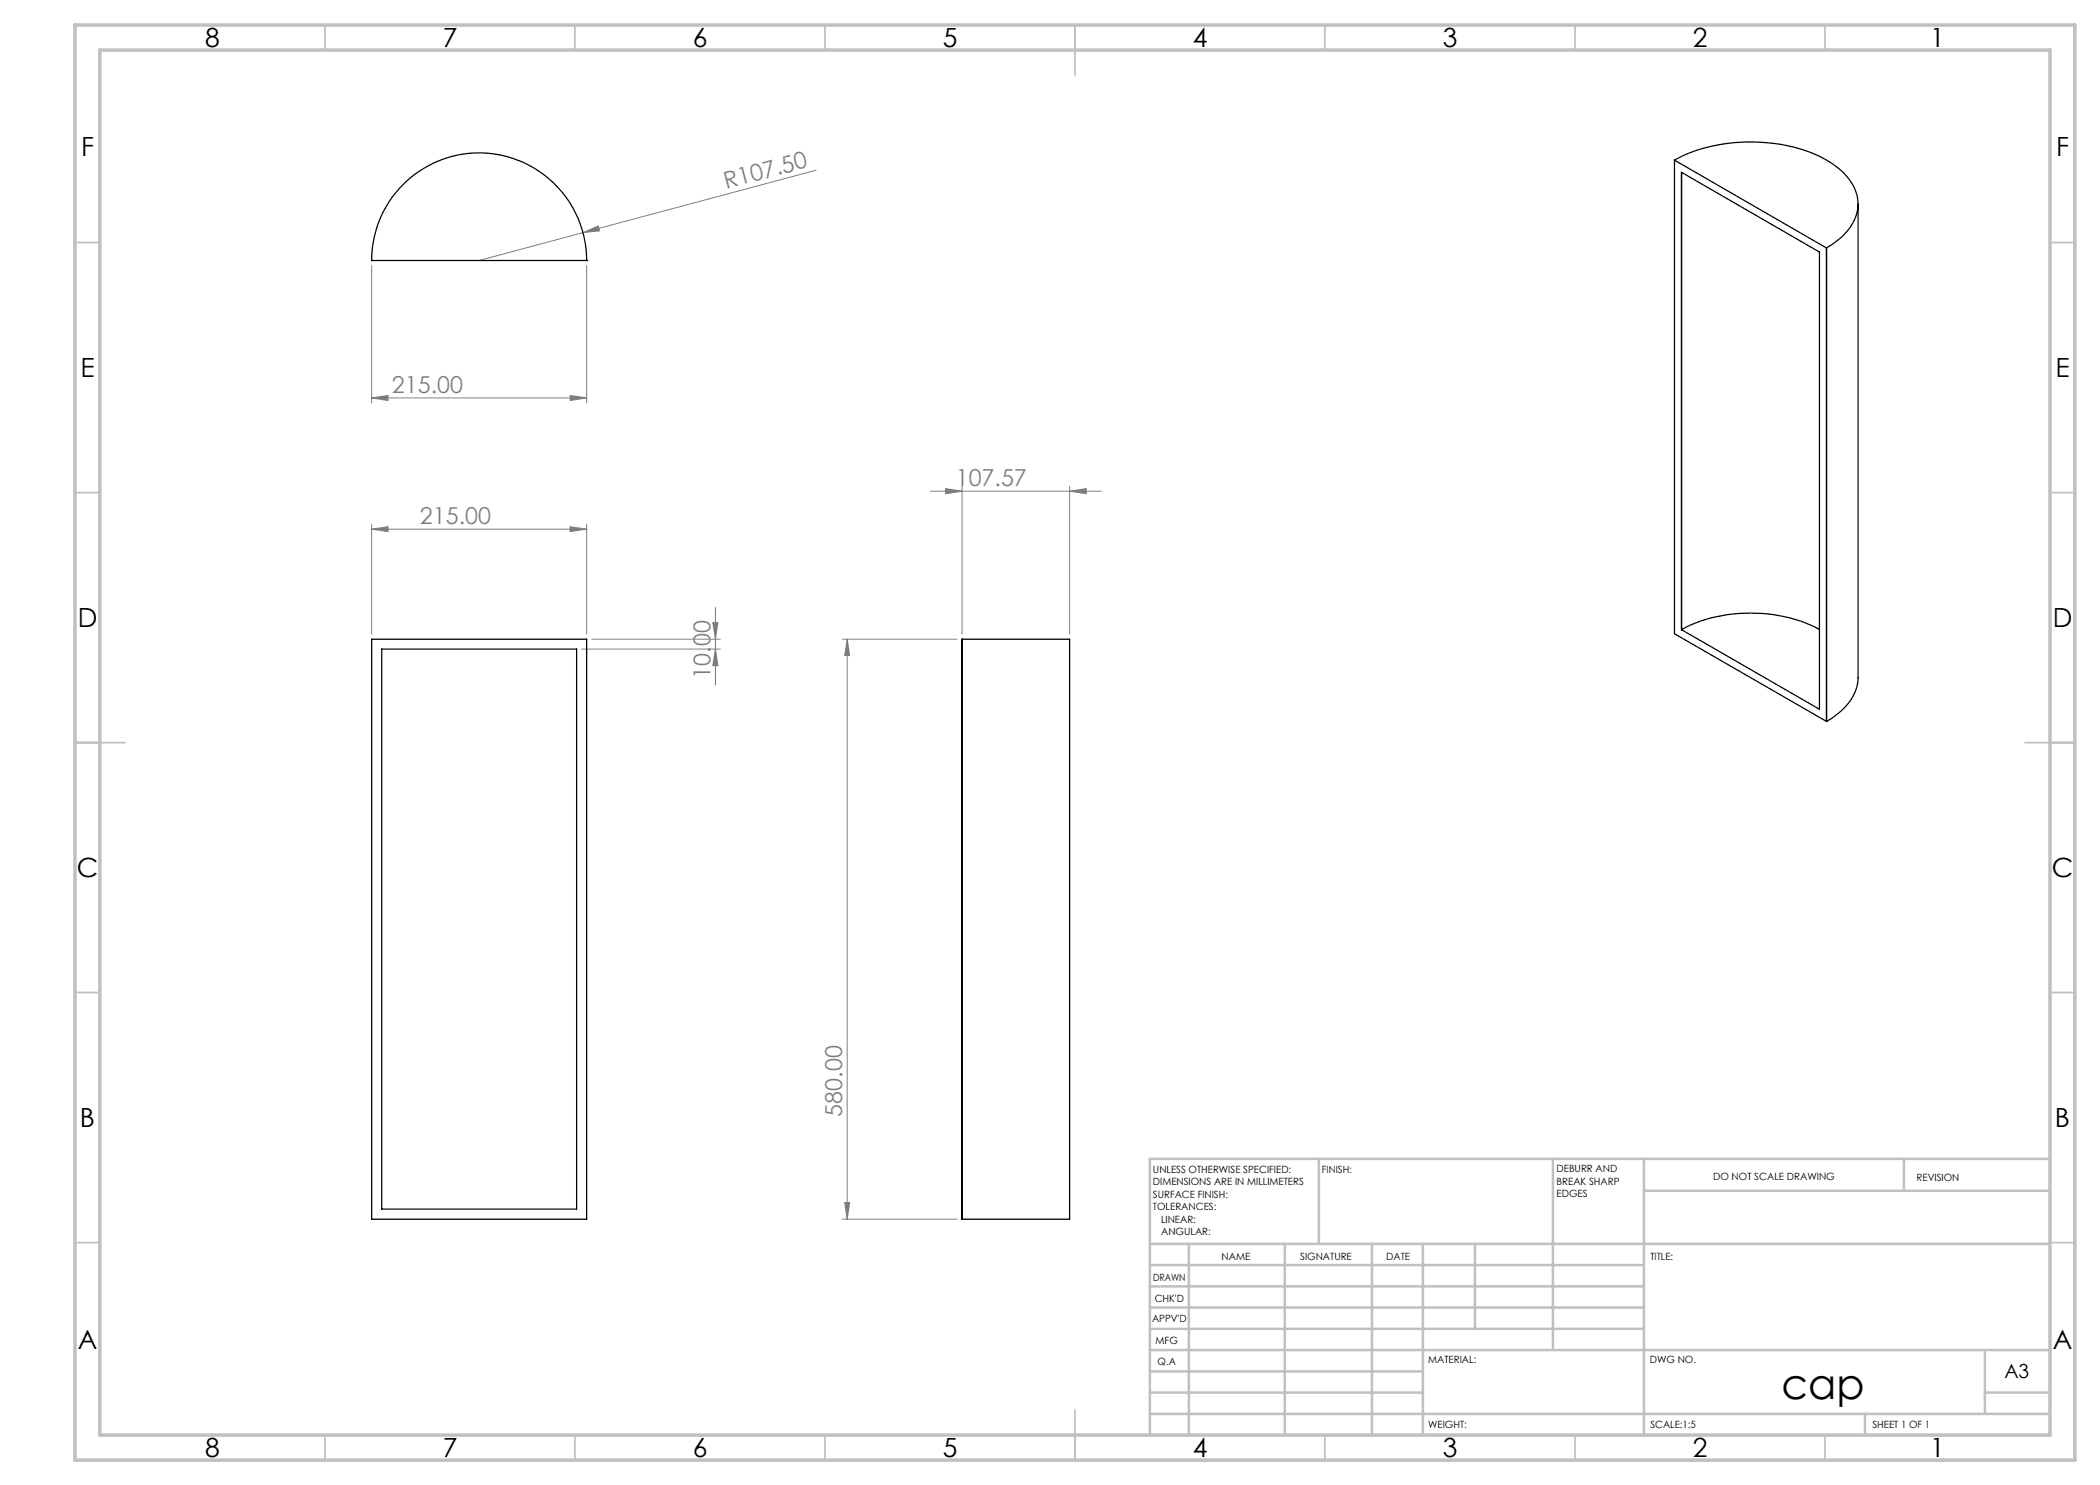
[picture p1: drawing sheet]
<svg xmlns="http://www.w3.org/2000/svg" width="420mm" height="297mm" viewBox="0 0 420 297" stroke-linecap="round" stroke-linejoin="round" font-family="sans-serif">
<g fill="none" stroke="#808080" stroke-width=".2">
<path d="M163.2 34l-67.4 18.1M74.3 53.1v27.5M116.6 46.5l3.1-1.3 .2 1zM117.3 53.1v27.5M74.3 79.6l3.3-.5v1zM74.3 79.6h43M114 79.1l3.3 .5-3.3 .5zM186.1 98.2h34.2M189.1 97.7l3.3 .5-3.3 .5zM192.4 97.3v29.5M213.9 98.2l3.3-.5v1zM213.9 97.3v29.5"/>
<path d="M74.3 105.8l3.3-.5v1zM74.3 104.8v22M74.3 105.8h43M114 105.3l3.3 .5-3.3 .5zM117.3 104.8v22M116.3 129.8h27.8M118.3 127.8h25.8M142.6 124.5h1l-.5 3.3zM143.1 121.5v15.5M143.1 129.8l.5 3.3h-1zM168.5 127.8h22.9M169.4 127.8v116"/>
<path d="M169.4 127.8l.5 3.3h-1zM168.5 243.8h22.9M168.9 240.5h1l-.5 3.3z"/>
</g>
<g fill="none" stroke="#c0c0c0" stroke-width=".35">
<path d="M65 5v5M115 5v5M165 5v5M215 5v10M265 5v5M315 5v5M365 5v5M15 48.5h5M410 48.5h5M15 98.5h5M410 98.5h5M15 148.5h10"/>
<path d="M405 148.5h10M15 198.5h5M410 198.5h5M15 248.5h5M410 248.5h5M65 287v5M115 287v5M165 287v5M215 282v10M265 287v5M315 287v5M365 287v5"/>
</g>
<g fill="none" stroke="#c0c0c0" stroke-width=".5">
<path d="M263.8 231.8v17M310.6 231.8v38.2M328.8 231.8v55.2M328.8 238.2h81.2M380.8 231.8v6.4M410 231.8h-180v55.2M230 248.8h180M230 257.3h98.8M230 253h98.8M237.8 248.8v38.2M257 248.8v38.2M274.4 248.8v38.2"/>
<path d="M284.6 248.8v38.2M295 248.8v17M230 265.8h98.8M230 261.5h98.8M230 278.5h54.6M230 274.3h54.6M230 270h180M397 278.5h13M397 270v12.8M230 282.8h180M373 282.8v4.2"/>
</g>
<path d="M15 5h400v287h-400zM20 10h390v277h-390z" fill="none" stroke="#c0c0c0" stroke-width=".7"/>
<g fill="#808080">
<path d="M116.6 46.5l3.1-1.3 .2 1z"/>
<path d="M114 105.3l3.3 .5-3.3 .5zM74.3 105.8l3.3-.5v1zM114 79.1l3.3 .5-3.3 .5zM74.3 79.6l3.3-.5v1zM213.9 98.2l3.3-.5v1zM189.1 97.7l3.3 .5-3.3 .5z"/>
<path d="M168.9 240.5h1l-.5 3.3zM169.4 127.8l.5 3.3h-1z"/>
<path d="M142.6 124.5h1l-.5 3.3zM143.1 129.8l.5 3.3h-1z"/>
</g>
<g fill="none" stroke="#000" stroke-width=".25">
<path d="M334.9 32h.1M334.9 32a33.9 33.9 0 0 1 26.1-1.9 16.9 16.9 0 0 1 9.7 7 7.9 7.9 0 0 1-1.7 9.6l-2 1.8-1.7 1.1v94.7M334.9 32v94.7l30.4 17.6M334.9 32l30.4 17.6M336.3 34.5l27.6 15.9v91.4l-27.6-15.9zM74.3 52.1h.1M74.3 52.1a21.5 21.5 0 0 1 21.5-21.5 21.5 21.5 0 0 1 21.5 21.5M74.3 52.1h43M117.3 52.1h.1M371.6 40.8v94.7a9.9 9.9 0 0 1-4.6 7.7l-1.7 1.1M74.3 127.8h43v116h-43zM76.3 129.8h39v112h-39z"/>
<path d="M192.4 127.8h21.5v116h-21.5M192.4 127.8v116M336.3 125.9h.1M363.9 125.9a30.9 30.9 0 0 0-26.7-.5l-.9 .5M365.3 144.3h.1"/>
</g>
<text font-size="8.5" x="356.3" y="279.7">cap</text>
<g font-size="5.3">
<text x="41" y="9.5">8</text>
<text x="88.5" y="9.5">7</text>
<text x="138.5" y="9.5">6</text>
<text x="188.5" y="9.5">5</text>
<text x="238.5" y="9.5">4</text>
<text x="288.5" y="9.5">3</text>
<text x="338.5" y="9.5">2</text>
<text x="386" y="9.5">1</text>
<text x="16.2" y="31.2">F</text>
<text x="411.2" y="31.2">F</text>
<text x="16.1" y="75.5">E</text>
<text x="411.1" y="75.5">E</text>
<text x="15.5" y="125.5">D</text>
<text x="410.5" y="125.5">D</text>
<text x="15.4" y="175.5">C</text>
<text x="410.4" y="175.5">C</text>
<text x="16" y="225.5">B</text>
<text x="411" y="225.5">B</text>
<text x="15.5" y="269.8">A</text>
<text x="410.5" y="269.8">A</text>
<text x="41" y="291.5">8</text>
<text x="88.5" y="291.5">7</text>
<text x="138.5" y="291.5">6</text>
<text x="188.5" y="291.5">5</text>
<text x="238.5" y="291.5">4</text>
<text x="288.5" y="291.5">3</text>
<text x="338.5" y="291.5">2</text>
<text x="386" y="291.5">1</text>
</g>
<g font-size="4.7" fill="#808080">
<text x="145.2" y="37.8" transform="rotate(-15 145.2 37.8)">R107.50</text>
<text x="78.4" y="78.6">215.00</text>
<text x="191.2" y="97.2">107.57</text>
<text x="84" y="104.8">215.00</text>
<text x="142.1" y="135.7" transform="rotate(-90 142.1 135.7)">10.00</text>
<text x="168.4" y="223.3" transform="rotate(-90 168.4 223.3)">580.00</text>
</g>
<text font-size="3.9" x="400.9" y="275.5">A3</text>
<g font-size="2">
<text x="230.6" y="234.6">UNLESS OTHERWISE SPECIFIED:</text>
<text x="230.6" y="237.1">DIMENSIONS ARE IN MILLIMETERS</text>
<text x="230.6" y="239.6">SURFACE FINISH:</text>
<text x="264.4" y="234.6">FINISH:</text>
<text x="311.3" y="234.5">DEBURR AND</text>
<text x="311.3" y="237">BREAK SHARP</text>
<text x="311.3" y="239.5">EDGES</text>
<text x="342.6" y="236">DO NOT SCALE DRAWING</text>
<text x="383.3" y="236.2">REVISION</text>
<text x="230.6" y="242.1">TOLERANCES:</text>
<text x="232.2" y="244.6">LINEAR:</text>
<text x="232.2" y="247.1">ANGULAR:</text>
<text x="244.3" y="252">NAME</text>
<text x="260" y="251.9">SIGNATURE</text>
<text x="277.2" y="251.9">DATE</text>
<text x="330.1" y="251.9">TITLE:</text>
<text x="230.6" y="256.1">DRAWN</text>
<text x="230.9" y="260.3">CHK'D</text>
<text x="230.4" y="264.4">APPV'D</text>
<text x="231.1" y="268.8">MFG</text>
<text x="231.5" y="273">Q.A</text>
<text x="285.6" y="272.5">MATERIAL:</text>
<text x="330" y="272.5">DWG NO.</text>
<text x="285.6" y="285.5">WEIGHT:</text>
<text x="330.1" y="285.6">SCALE:1:5</text>
<text x="374.5" y="285.6">SHEET 1 OF 1</text>
</g>
</svg>
